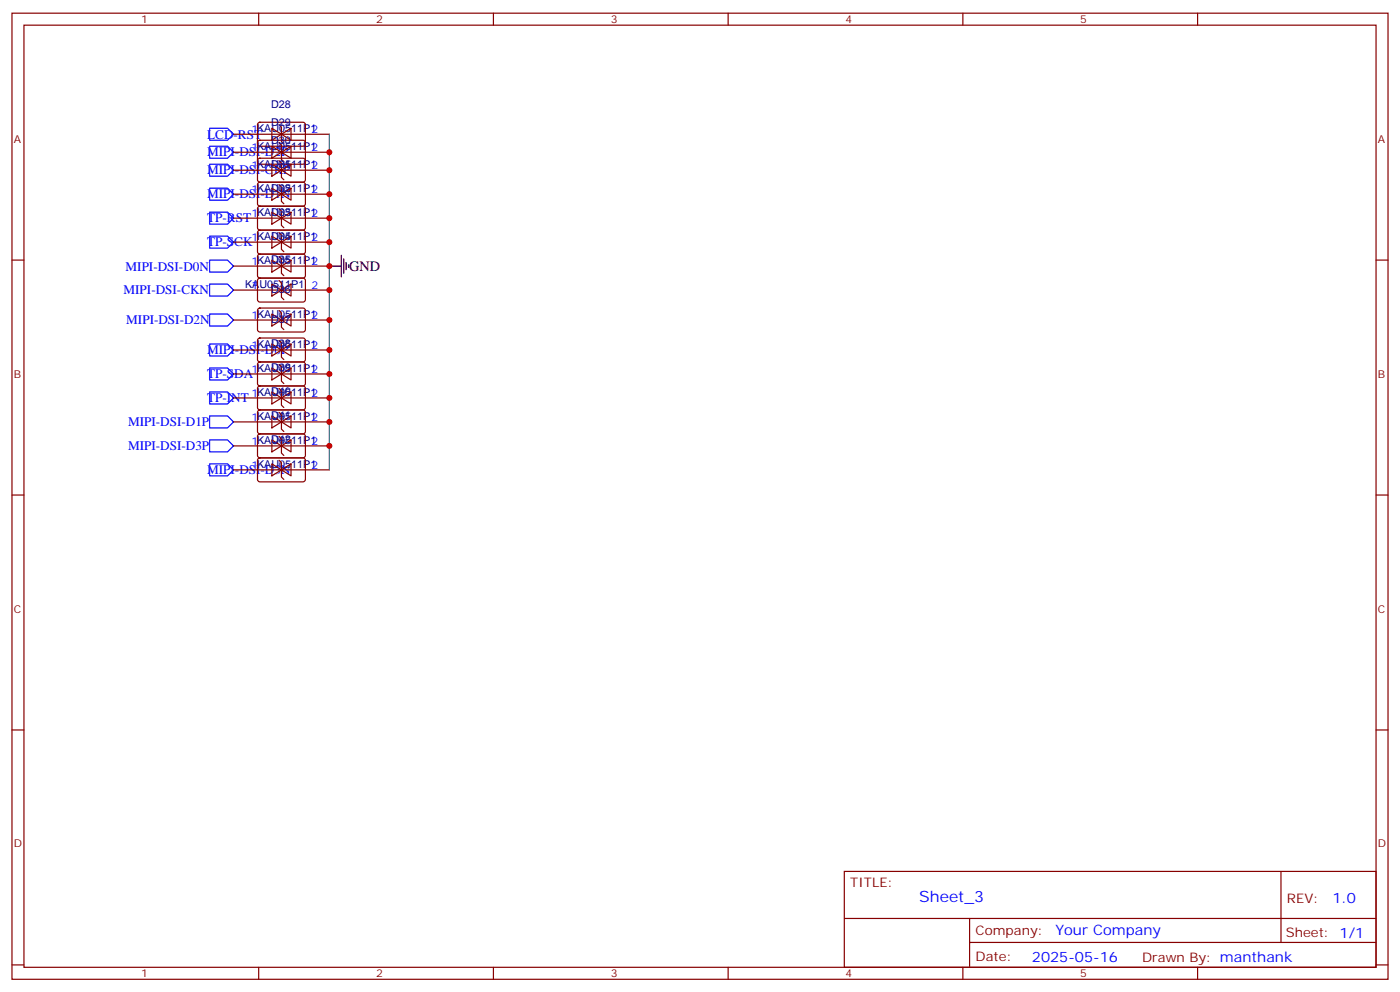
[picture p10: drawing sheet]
<svg xmlns="http://www.w3.org/2000/svg" width="412mm" height="292mm" viewBox="0 0 412 292" stroke-linecap="round" stroke-linejoin="round" font-family="sans-serif">
<g fill="none" stroke="#870000" stroke-width=".35">
<path d="M3.5 3.9h405.4v284.3h-405.4zM7.1 7.4h398.2v277.3h-398.2zM76.2 3.9v3.5M145.3 3.9v3.5M214.5 3.9v3.5M283.6 3.9v3.5M352.8 3.9v3.5M68.8 39.5h28.2M76.1 36.2l.5-.2h12.9l.5 .7-.1 5.9-.6 .4h-13l-.5-.7v-5.6zM80.1 37.7l2.8 1.8-2.8 1.8zM82.2 36.7l.7 .7v4.2l.7 .7M82.9 39.5l2.8-1.8v3.6z"/>
<path d="M68.8 44.8h28.2M68.8 50.1h28.2M68.8 57.1h28.2M76.1 41.5l.5-.2h12.9l.5 .7-.1 5.9-.6 .4h-13l-.5-.7v-5.6zM76.1 46.8l.5-.2h12.9l.5 .7-.1 5.9-.6 .4h-13l-.5-.7v-5.6zM76.1 53.8l.5-.2 12.9 .1 .5 .6-.1 5.9-.6 .5-13-.1-.5-.6v-5.7zM80.1 43l2.8 1.8-2.8 1.8zM80.1 48.3l2.8 1.8-2.8 1.8zM80.1 55.4l2.8 1.7-2.8 1.8zM82.2 42l.7 .7v4.2l.7 .7M82.2 47.3l.7 .7v4.2l.7 .7M82.2 54.3l.7 .7v4.3l.7 .7"/>
<path d="M82.9 44.8l2.8-1.8v3.6zM82.9 50.1l2.8-1.8v3.6zM82.9 57.1l2.8-1.7v3.5zM3.5 76.6h3.6M68.8 64.2h28.2M68.8 71.3h28.2M68.8 78.3h28.2M76.1 60.9l.5-.2h12.9l.5 .7-.1 5.9-.6 .4h-13l-.5-.7v-5.6zM76.1 67.9l.5-.2 12.9 .1 .5 .6-.1 6-.6 .4-13-.1-.5-.6v-5.7zM76.1 75l.5-.2h12.9l.5 .7-.1 5.9-.6 .4h-13l-.5-.7v-5.6zM80.1 62.4l2.8 1.8-2.8 1.8zM80.1 69.5l2.8 1.8-2.8 1.7z"/>
<path d="M80.1 76.6l2.8 1.7-2.8 1.8zM82.2 61.4l.7 .7v4.2l.7 .7M82.2 68.4l.7 .7v4.3l.7 .7M82.2 75.5l.7 .7v4.2l.7 .7M82.9 64.2l2.8-1.8v3.6zM82.9 71.3l2.8-1.8v3.5zM82.9 78.3l2.8-1.7v3.5zM405.3 76.6h3.6M68.8 85.4h28.2M68.8 94.2h28.2M76.1 82.1l.5-.3 12.9 .1 .5 .6-.1 6-.6 .4-13-.1-.5-.6v-5.7zM76.1 90.9l.5-.2h12.9l.5 .7-.1 5.9-.6 .4h-13l-.5-.7v-5.6z"/>
<path d="M76.1 99.7l.5-.2h12.9l.5 .7-.1 5.9-.6 .4h-13l-.5-.7v-5.6zM80.1 83.6l2.8 1.8-2.8 1.7zM80.1 92.4l2.8 1.8-2.8 1.8zM82.2 82.5l.7 .8v4.2l.7 .7M82.2 91.4l.7 .7v4.2l.7 .7M82.9 85.4l2.8-1.8v3.5zM82.9 94.2l2.8-1.8v3.6zM68.8 103h28.2M68.8 110.1h28.2M68.8 117.1h28.2M76.1 106.7l.5-.2 12.9 .1 .5 .6-.1 6-.6 .4-13-.1-.5-.6v-5.7zM76.1 113.8l.5-.2h12.9l.5 .7-.1 5.9-.6 .4h-13l-.5-.7v-5.6z"/>
<path d="M80.1 101.2l2.8 1.8-2.8 1.8zM80.1 108.3l2.8 1.8-2.8 1.7zM80.1 115.4l2.8 1.7-2.8 1.8zM82.2 100.2l.7 .7v4.2l.7 .7M82.2 107.2l.7 .7v4.3l.7 .7M82.2 114.3l.7 .7v4.2l.7 .7M82.9 103l2.8-1.8v3.6zM82.9 110.1l2.8-1.8v3.5zM82.9 117.1l2.8-1.7v3.5zM68.8 124.2h28.2M68.8 131.2h28.2M68.8 138.3h28.2"/>
<path d="M76.1 120.9l.5-.3 12.9 .1 .5 .7-.1 5.9-.6 .4-13-.1-.5-.6v-5.6zM76.1 127.9l.5-.2 12.9 .1 .5 .6-.1 5.9-.6 .5-13-.1-.5-.6v-5.7zM76.1 135l.5-.2h12.9l.5 .7-.1 5.9-.6 .4h-13l-.5-.7v-5.6zM80.1 122.4l2.8 1.8-2.8 1.7zM80.1 129.5l2.8 1.7-2.8 1.8zM80.1 136.5l2.8 1.8-2.8 1.8zM82.2 121.4l.7 .7v4.2l.7 .7M82.2 128.4l.7 .7v4.2l.7 .8M82.2 135.5l.7 .7v4.2l.7 .7M82.9 124.2l2.8-1.8v3.5zM82.9 131.2l2.8-1.7v3.5zM82.9 138.3l2.8-1.8v3.6z"/>
<path d="M3.5 145.7h3.6M405.3 145.7h3.6M3.5 214.8h3.6M405.3 214.8h3.6M248.7 256.5h156.6v28.2h-156.6zM377.3 256.5v20.9M248.7 270.3h156.5M285.6 277.4h119.6M285.6 270.3v14.1M3.5 284h3.6M76.2 284.7v3.5M145.3 284.7v3.5"/>
<path d="M214.5 284.7v3.5M283.6 284.7v3.5M352.8 284.7v3.5M405.3 284h3.6"/>
</g>
<g fill="none" stroke="#00f" stroke-width=".35">
<path d="M61.7 37.7h5.3l1.8 1.8-1.8 1.8h-5.3zM61.7 43h5.3l1.8 1.8-1.8 1.8h-5.3zM61.7 48.3h5.3l1.8 1.8-1.8 1.8h-5.3zM61.7 55.4h5.3l1.8 1.7-1.8 1.8h-5.3zM61.7 69.5h5.3l1.8 1.8-1.8 1.7h-5.3zM61.7 62.4h5.3l1.8 1.8-1.8 1.8h-5.3zM61.7 76.6h5.3l1.8 1.7-1.8 1.8h-5.3zM61.7 92.4h5.3l1.8 1.8-1.8 1.8h-5.3zM61.7 83.6h5.3l1.8 1.8-1.8 1.7h-5.3zM61.7 115.4h5.3l1.8 1.7-1.8 1.8h-5.3zM61.7 108.3h5.3l1.8 1.8-1.8 1.7h-5.3zM61.7 101.2h5.3l1.8 1.8-1.8 1.8h-5.3z"/>
<path d="M61.7 136.5h5.3l1.8 1.8-1.8 1.8h-5.3zM61.7 129.5h5.3l1.8 1.7-1.8 1.8h-5.3zM61.7 122.4h5.3l1.8 1.8-1.8 1.7h-5.3z"/>
</g>
<path d="M97 39.5v98.8" fill="none" stroke="#008700" stroke-width=".35"/>
<path d="M97 78.3h3.5M100.5 75.1v6.4M101.2 76.2v4.2M102 77.3v2.1M102.7 78v.7" fill="none" stroke="#000" stroke-width=".35"/>
<g fill="#c00">
<circle cx="97" cy="44.8" r=".88"/>
<circle cx="97" cy="50.1" r=".88"/>
<circle cx="97" cy="57.1" r=".88"/>
<circle cx="97" cy="64.2" r=".88"/>
<circle cx="97" cy="71.3" r=".88"/>
<circle cx="97" cy="78.3" r=".88"/>
<circle cx="97" cy="85.4" r=".88"/>
<circle cx="97" cy="94.2" r=".88"/>
<circle cx="97" cy="103" r=".88"/>
<circle cx="97" cy="110.1" r=".88"/>
<circle cx="97" cy="117.1" r=".88"/>
<circle cx="97" cy="124.2" r=".88"/>
<circle cx="97" cy="131.2" r=".88"/>
</g>
<text font-size="4.6" fill="#00f" x="270.8" y="265.5">Sheet_3</text>
<text font-size="4.2" x="102.8" y="79.7">GND</text>
<g font-size="4.2" fill="#00f">
<text x="392.5" y="265.7">1.0</text>
<text x="310.9" y="275.3">Your Company</text>
<text x="304" y="283.1">2025-05-16</text>
</g>
<g font-size="3.9" fill="#00f">
<text x="61" y="40.8">LCD-RST</text>
<text x="61" y="46.1">MIPI-DSI-D2P</text>
<text x="61" y="51.3">MIPI-DSI-CKP</text>
<text x="61" y="58.4">MIPI-DSI-D1N</text>
<text x="61" y="65.5">TP-RST</text>
<text x="61" y="72.5">TP-SCK</text>
<text x="37" y="79.6">MIPI-DSI-D0N</text>
<text x="36.4" y="86.7">MIPI-DSI-CKN</text>
<text x="37.2" y="95.5">MIPI-DSI-D2N</text>
<text x="61" y="104.3">MIPI-DSI-D0P</text>
<text x="61" y="111.3">TP-SDA</text>
<text x="61" y="118.4">TP-INT</text>
<text x="37.7" y="125.5">MIPI-DSI-D1P</text>
<text x="37.7" y="132.5">MIPI-DSI-D3P</text>
<text x="61" y="139.5">MIPI-DSI-D3N</text>
</g>
<g font-size="3.9" fill="#800">
<text x="250.5" y="261.1">TITLE:</text>
<text x="379.1" y="265.7">REV:</text>
<text x="287.4" y="275.3">Company:</text>
<text x="378.7" y="275.9">Sheet: 1/1</text>
<text x="287.4" y="282.9">Date:</text>
<text x="336.4" y="283">Drawn By: manthank</text>
</g>
<g font-size="3.2" fill="#800">
<text x="41.6" y="6.9">1</text>
<text x="110.8" y="6.9">2</text>
<text x="179.9" y="6.9">3</text>
<text x="249.1" y="6.9">4</text>
<text x="318.2" y="6.9">5</text>
<text x="4.1" y="42">A</text>
<text x="405.9" y="42">A</text>
<text x="4.1" y="111.1">B</text>
<text x="405.9" y="111.1">B</text>
<text x="4.1" y="180.3">C</text>
<text x="405.9" y="180.3">C</text>
<text x="4.1" y="249.4">D</text>
<text x="405.9" y="249.4">D</text>
<text x="41.6" y="287.7">1</text>
<text x="110.8" y="287.7">2</text>
<text x="179.9" y="287.7">3</text>
<text x="249.1" y="287.7">4</text>
<text x="318.2" y="287.7">5</text>
</g>
<g font-size="3.2" fill="#000080">
<text x="79.9" y="31.7">D28</text>
<text x="79.9" y="37">D29</text>
<text x="79.9" y="42.3">D30</text>
<text x="79.9" y="49.3">D31</text>
<text x="79.9" y="56.4">D32</text>
<text x="79.9" y="63.4">D33</text>
<text x="79.9" y="70.5">D34</text>
<text x="79.9" y="77.5">D35</text>
<text x="72.2" y="84.8">KAU0511P1</text>
<text x="79.9" y="86.4">D36</text>
<text x="79.9" y="95.2">D37</text>
<text x="79.9" y="102.2">D38</text>
<text x="79.9" y="109.3">D39</text>
<text x="79.9" y="116.4">D40</text>
<text x="79.9" y="123.4">D41</text>
<text x="79.9" y="130.5">D42</text>
</g>
<g font-size="3.2" fill="#00f">
<text x="74.1" y="39.2">1KAU0511P1</text>
<text x="91.7" y="39.2">2</text>
<text x="74.1" y="44.4">1KAU0511P1</text>
<text x="91.7" y="44.4">2</text>
<text x="74.1" y="49.7">1KAU0511P1</text>
<text x="91.7" y="49.7">2</text>
<text x="74.1" y="56.8">1KAU0511P1</text>
<text x="91.7" y="56.8">2</text>
<text x="74.1" y="63.9">1KAU0511P1</text>
<text x="91.7" y="63.9">2</text>
<text x="74.1" y="70.9">1KAU0511P1</text>
<text x="91.7" y="70.9">2</text>
<text x="74.1" y="78">1KAU0511P1</text>
<text x="91.7" y="78">2</text>
<text x="74.1" y="85">1</text>
<text x="91.7" y="85">2</text>
<text x="74.1" y="93.8">1KAU0511P1</text>
<text x="91.7" y="93.8">2</text>
<text x="74.1" y="102.7">1KAU0511P1</text>
<text x="91.7" y="102.7">2</text>
<text x="74.1" y="109.7">1KAU0511P1</text>
<text x="91.7" y="109.7">2</text>
<text x="74.1" y="116.8">1KAU0511P1</text>
<text x="91.7" y="116.8">2</text>
<text x="74.1" y="123.8">1KAU0511P1</text>
<text x="91.7" y="123.8">2</text>
<text x="74.1" y="130.9">1KAU0511P1</text>
<text x="91.7" y="130.9">2</text>
<text x="74.1" y="137.9">1KAU0511P1</text>
<text x="91.7" y="137.9">2</text>
</g>
</svg>
